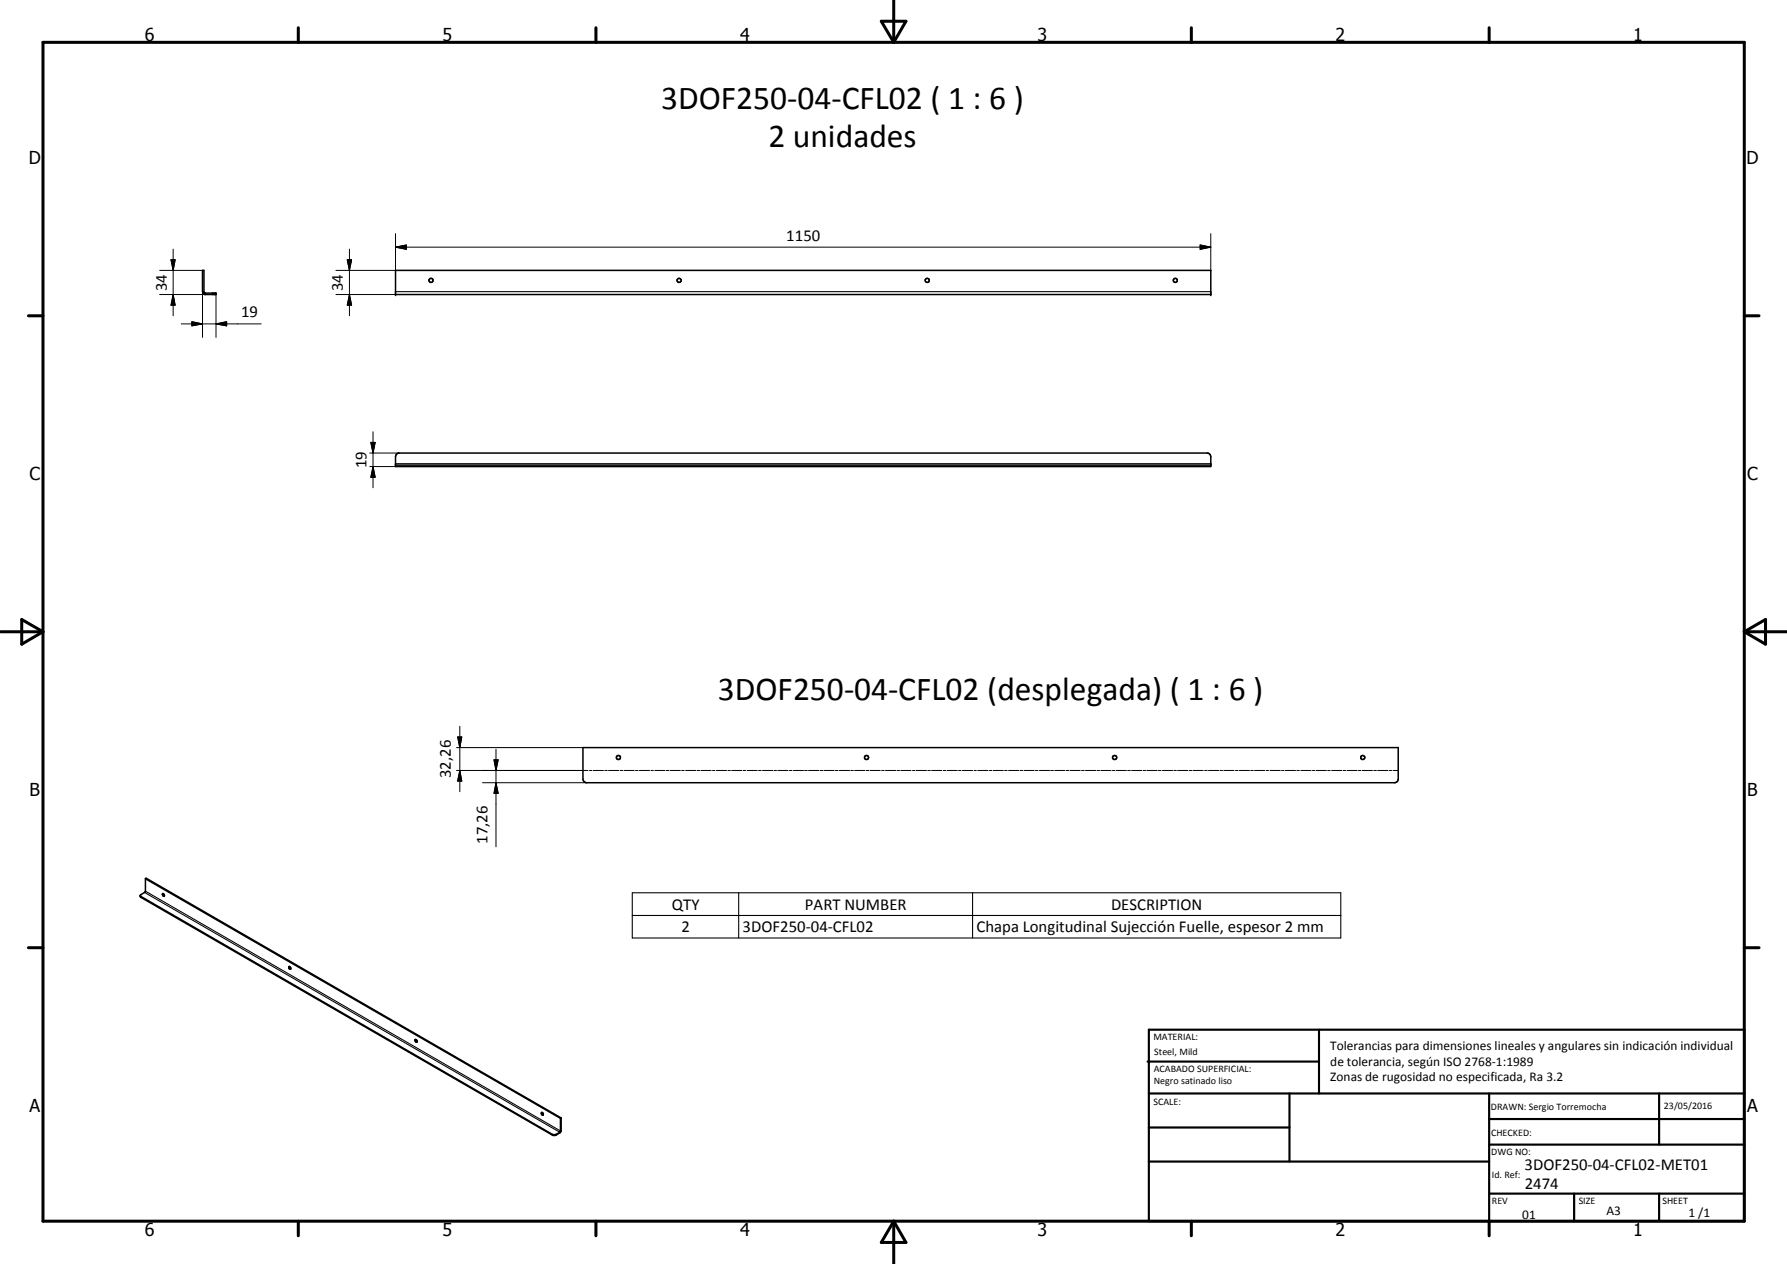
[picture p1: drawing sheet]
<svg xmlns="http://www.w3.org/2000/svg" width="420mm" height="297mm" viewBox="0 0 420 297" stroke-linecap="round" stroke-linejoin="round" font-family="sans-serif">
<g fill="none" stroke="#000" stroke-width=".35">
<path d="M47.6 63.5h.4v5.3l2.8 .1v.3h-2.7l-.4-.3zM93 63.5h191.7v5.7h-191.7zM93 109.3h191.7M93.2 106.7l.4-.2h190.4l.6 .6 .1 2.5h-191.7v-2.3zM137.1 175.7h191.6v7.4l-.2 .6-.6 .2h-190l-.6-.2-.2-.6zM33 210.5l97.2 56.2a2.04 2.04 0 0 0 1.5-.8l.1-3.1M34.2 206.5v3l-1.2 .9 .2 .5 96.8 55.9a2.06 2.06 0 0 0 1.9-.9v-3.2M34.2 206.5l.2-.1 97.5 56.3M34.2 206.5l97.6 56.3M38.2 210.1l.1-.1 .2 .1 .1 .5h-.2zM38.4 210l.2 .5M67.9 227.2a.32 .32 0 0 1 .4 .2 .32 .32 0 0 1-.2 .4l-.2-.3z"/>
<path d="M68.1 227.1v.4l.3 .2M97.6 244.3a.33 .33 0 0 1 .4 .2 .33 .33 0 0 1-.1 .4l-.3-.3zM97.7 244.3l.2 .4 .2 .1M127.3 261.5a.33 .33 0 0 1 .4 .1 .33 .33 0 0 1-.1 .4l-.3-.2zM127.5 261.5l.3 .5M131.9 262.7l-.1 .1"/>
<circle cx="101.3" cy="65.9" r=".47"/>
<circle cx="159.7" cy="65.9" r=".49"/>
<circle cx="218" cy="65.9" r=".47"/>
<circle cx="276.3" cy="65.9" r=".47"/>
<circle cx="145.4" cy="178" r=".49"/>
<circle cx="203.8" cy="178" r=".49"/>
<circle cx="262.1" cy="178" r=".48"/>
<circle cx="320.4" cy="178" r=".48"/>
</g>
<g fill="none" stroke="#000" stroke-width=".25">
<path d="M47.6 68.5h.4M48.3 68.9v.3M49.9 68.9v.3M93 68.5h191.7M93 109h191.7M33.2 210.7v.2M34 209.7l97.6 56.4v.1M34.2 209.4l97.6 56.4 .1-.1M148.7 209.8h166.5v10.6h-166.5zM148.7 215.1h166.5M173.7 209.8v10.6M228.7 209.8v10.6"/>
<path d="M129.9 266.6v.1M130.8 266.6v.1"/>
</g>
<g fill="#000">
<circle cx="93" cy="69.2" r=".18"/>
<circle cx="284.7" cy="69.2" r=".18"/>
</g>
<g fill="none" stroke="#000" stroke-width=".24">
<path d="M40.7 58.5v15.7M82.2 58.5v15.7M93 58.1l2.5-.5v1zM93 54.9v8.6h-14M93 58.1h191.7M282.2 57.6l2.5 .5-2.5 .5zM284.7 54.9v8.6M37.5 63.5h10.1M37.5 69.2h10.8M40.2 61h1l-.5 2.5zM40.7 69.2l.5 2.5h-1zM42.6 76.1h18.8"/>
<path d="M45.1 75.6l2.5 .5-2.5 .5zM47.6 68.5v10.8M50.8 76.1l2.5-.5v1zM50.8 69.2v10.1M79 69.2h14M81.6 61h1.1l-.5 2.5zM82.2 69.2l.5 2.5h-1.1zM86.9 109.6h6.1M86.9 106.5h6.9M87.2 104h1l-.5 2.5zM87.7 109.6l.5 2.5h-1zM87.7 101.5v13.1"/>
<path d="M107.3 175.7h29.8M107.6 173.2h1l-.5 2.5zM108.1 170.7v15.4M116.2 178.6h.9l-.5 2.5zM116.6 176.1v22.9M107.3 181.1h30.9M108.1 181.1l.5 2.5h-1zM113.4 183.9h24.5M116.6 183.9l.5 2.5h-.9zM138.6 181.1h.6M139.5 181.1h2.4M142.2 181.1h.6"/>
<path d="M143.1 181.1h2.4M145.8 181.1h.6M146.7 181.1h2.4M149.4 181.1h.6M150.3 181.1h2.4M153.1 181.1h.5M154 181.1h2.4M156.7 181.1h.6M157.6 181.1h2.4M160.3 181.1h.6M161.2 181.1h2.4M163.9 181.1h.6"/>
<path d="M164.8 181.1h2.4M167.5 181.1h.6M168.4 181.1h2.4M171.1 181.1h.6M172 181.1h2.4M174.7 181.1h.6M175.7 181.1h2.3M178.3 181.1h.7M179.3 181.1h2.4M182 181.1h.6M182.9 181.1h2.4M185.6 181.1h.6"/>
<path d="M186.5 181.1h2.4M189.2 181.1h.6M190.1 181.1h2.4M192.8 181.1h.7M193.7 181.1h2.4M196.4 181.1h.7M197.3 181.1h2.5M200.1 181.1h.5M200.9 181.1h2.5M203.7 181.1h.6M204.6 181.1h2.4M207.3 181.1h.6"/>
<path d="M208.2 181.1h2.4M210.9 181.1h.6M211.8 181.1h2.4M214.5 181.1h.6M215.4 181.1h2.4M218.1 181.1h.6M219 181.1h2.4M221.8 181.1h.6M222.7 181.1h2.4M225.4 181.1h.6M226.3 181.1h2.4M229 181.1h.6"/>
<path d="M229.9 181.1h2.4M232.6 181.1h.6M233.5 181.1h2.4M236.2 181.1h.6M237.1 181.1h2.5M239.8 181.1h.6M240.7 181.1h2.5M243.4 181.1h.6M244.4 181.1h2.4M247 181.1h.7M248 181.1h2.4M250.7 181.1h.6"/>
<path d="M251.6 181.1h2.4M254.3 181.1h.6M255.2 181.1h2.4M257.9 181.1h.6M258.8 181.1h2.4M261.5 181.1h.7M262.5 181.1h2.3M265.1 181.1h.7M266.1 181.1h2.4M268.8 181.1h.6M269.7 181.1h2.4M272.4 181.1h.6"/>
<path d="M273.3 181.1h2.4M276 181.1h.6M276.9 181.1h2.4M279.6 181.1h.6M280.5 181.1h2.4M283.2 181.1h.6M284.1 181.1h2.4M286.8 181.1h.6M287.7 181.1h2.4M290.5 181.1h.6M291.4 181.1h2.4M294.1 181.1h.6"/>
<path d="M295 181.1h2.4M297.7 181.1h.6M298.6 181.1h2.4M301.3 181.1h.6M302.2 181.1h2.4M304.9 181.1h.6M305.8 181.1h2.5M308.6 181.1h.5M309.4 181.1h2.5M312.2 181.1h.5M313.1 181.1h2.4M315.8 181.1h.6"/>
<path d="M316.7 181.1h2.4M319.4 181.1h.6M320.3 181.1h2.4M323 181.1h.6M323.9 181.1h2.4M326.6 181.1h.6M327.5 181.1h1.2"/>
</g>
<g fill="none" stroke="#000" stroke-width=".71">
<path d="M10.1 9.9h400v277.1h-400zM70.1 6.5v3.4M140.1 6.5v3.4M207.2 5h5.8l-2.9 4.9zM210.1 0v9.9M280.1 6.5v3.4M350.1 6.5v3.4M6.7 74.2h3.4M410.1 74.2h3.5M.1 148.5h10M5.1 145.6l5 2.9-5 2.9zM410.1 148.5h10"/>
<path d="M410.1 148.5l5-2.9v5.8zM6.7 222.7h3.4M410.1 222.7h3.5M70.1 287v3.4M140.1 287v3.4M210.1 287v10M210.1 287l2.9 5h-5.8zM280.1 287v3.4M350.1 287v3.4"/>
</g>
<g fill="none" stroke="#000" stroke-width=".51">
<path d="M269.8 249.5h40.3M270.1 242h140v45h-140zM270.1 257h140M303.2 257v16M310.1 242v15M350.1 257v30M390.1 257v12M270.1 265h33.1M270.1 273h80M350.1 269h60M350.1 263h60M350.1 280.5h60"/>
<path d="M370.1 280.5v6.5M390.1 280.5v6.5"/>
</g>
<g fill="#000">
<path d="M93 58.1l2.5-.5v1zM282.2 57.6l2.5 .5-2.5 .5zM40.2 61h1l-.5 2.5zM40.7 69.2l.5 2.5h-1zM45.1 75.6l2.5 .5-2.5 .5zM50.8 76.1l2.5-.5v1zM81.6 61h1.1l-.5 2.5zM82.2 69.2l.5 2.5h-1.1zM87.2 104h1l-.5 2.5zM87.7 109.6l.5 2.5h-1zM107.6 173.2h1l-.5 2.5zM116.2 178.6h.9l-.5 2.5z"/>
<path d="M108.1 181.1l.5 2.5h-1zM116.6 183.9l.5 2.5h-.9z"/>
</g>
<g font-size="7.9">
<text x="155.4" y="25.6">3DOF250-04-CFL02 ( 1 : 6 )</text>
<text x="180.7" y="34.6">2 unidades</text>
<text x="168.8" y="164.5">3DOF250-04-CFL02 (desplegada) ( 1 : 6 )</text>
</g>
<g font-size="4.2">
<text x="34" y="9.6">6</text>
<text x="104" y="9.6">5</text>
<text x="174" y="9.6">4</text>
<text x="244" y="9.6">3</text>
<text x="314" y="9.6">2</text>
<text x="384" y="9.6">1</text>
<text x="6.8" y="38.7">D</text>
<text x="410.6" y="38.7">D</text>
<text x="7" y="112.9">C</text>
<text x="410.8" y="112.9">C</text>
<text x="7" y="187.1">B</text>
<text x="410.8" y="187.1">B</text>
<text x="7" y="261.4">A</text>
<text x="410.8" y="261.4">A</text>
<text x="34" y="290.4">6</text>
<text x="104" y="290.4">5</text>
<text x="174" y="290.4">4</text>
<text x="244" y="290.4">3</text>
<text x="314" y="290.4">2</text>
<text x="384" y="290.4">1</text>
</g>
<g font-size="3.9">
<text x="184.9" y="56.6">1150</text>
<text x="39.2" y="68.4" transform="rotate(-90 39.2 68.4)">34</text>
<text x="80.6" y="68.4" transform="rotate(-90 80.6 68.4)">34</text>
<text x="56.7" y="74.6">19</text>
<text x="86.2" y="110.1" transform="rotate(-90 86.2 110.1)">19</text>
<text x="106" y="182.9" transform="rotate(-90 106 182.9)">32,26</text>
<text x="114.6" y="198.3" transform="rotate(-90 114.6 198.3)">17,26</text>
<text x="158" y="213.7">QTY</text>
<text x="189.3" y="213.7">PART NUMBER</text>
<text x="261.2" y="213.7">DESCRIPTION</text>
<text x="160.2" y="219.1">2</text>
<text x="174.6" y="219.1">3DOF250-04-CFL02</text>
<text x="229.6" y="219.1">Chapa Longitudinal Sujección Fuelle, espesor 2 mm</text>
<text x="358.5" y="275">3DOF250-04-CFL02-MET01</text>
<text x="358.5" y="279.4">2474</text>
</g>
<g font-size="3.1">
<text x="312.7" y="246.8">Tolerancias para dimensiones lineales y angulares sin indicación individual</text>
<text x="312.7" y="250.4">de tolerancia, según ISO 2768-1:1989</text>
<text x="312.7" y="254">Zonas de rugosidad no especificada, Ra 3.2</text>
<text x="357.9" y="286.4">01</text>
<text x="377.7" y="285.6">A3</text>
<text x="397" y="285.9">1 /1</text>
</g>
<g font-size="2.4">
<text x="271.2" y="244.4">MATERIAL:</text>
<text x="271.3" y="252">ACABADO SUPERFICIAL:</text>
<text x="271.4" y="247.9">Steel, Mild</text>
<text x="271.3" y="254.6">Negro satinado liso</text>
<text x="271.2" y="259.7">SCALE:</text>
<text x="350.6" y="260.8">DRAWN: Sergio Torremocha</text>
<text x="391.2" y="260.6">23/05/2016</text>
<text x="350.6" y="267">CHECKED:</text>
<text x="350.6" y="271.4">DWG NO:</text>
<text x="350.8" y="276.9">Id. Ref:</text>
<text x="350.8" y="282.8">REV</text>
<text x="371.2" y="282.9">SIZE</text>
<text x="390.9" y="282.9">SHEET</text>
</g>
</svg>
